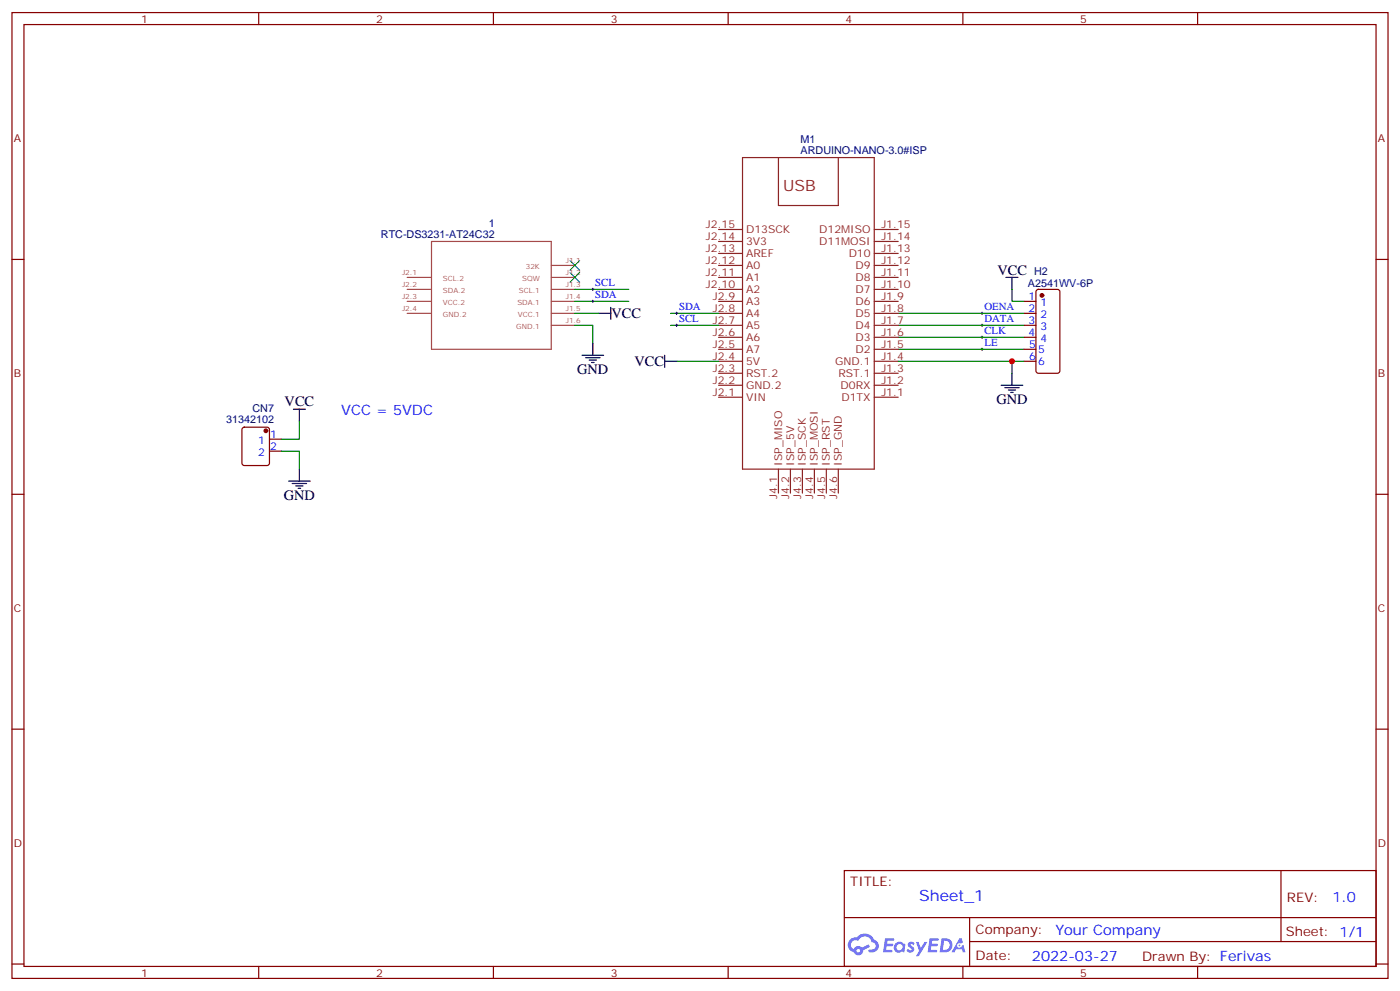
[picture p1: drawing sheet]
<svg xmlns="http://www.w3.org/2000/svg" width="412mm" height="292mm" viewBox="0 0 412 292" stroke-linecap="round" stroke-linejoin="round" font-family="sans-serif">
<g fill="none" stroke="#870000" stroke-width=".35">
<path d="M3.5 3.7h405.4v284.3h-405.4zM7.1 7.2h398.2v277.3h-398.2zM76.2 3.7v3.5M145.3 3.7v3.5M214.5 3.7v3.5M283.6 3.7v3.5M352.8 3.7v3.5M3.5 76.4h3.6M405.3 76.4h3.6M3.5 145.5h3.6M405.3 145.5h3.6M3.5 214.7h3.6"/>
<path d="M405.3 214.7h3.6M248.7 256.3h156.6v28.2h-156.6zM377.3 256.3v20.9M248.7 270.1h156.5M285.6 277.2h119.6M285.6 270.1v14.2M3.5 283.8h3.6M76.2 284.5v3.5M145.3 284.5v3.5M214.5 284.5v3.5M283.6 284.5v3.5M352.8 284.5v3.5"/>
<path d="M405.3 283.8h3.6"/>
</g>
<g fill="#5487ff">
<path d="M267.7 277.5a1.22 1.22 0 0 1 1.7 .2l-.4 .6a.47 .47 0 0 0-.3-.4 .47 .47 0 0 0-.5 .2l.1 .2a1.14 1.14 0 0 1 .8 1.8 1.14 1.14 0 0 1-1.9 0l-.2-.2 .5-.6 .7 .5a.29 .29 0 0 0 .3-.3 .29 .29 0 0 0-.2-.3 1.04 1.04 0 0 1-.6-1.7z"/>
<path d="M260.7 276.2h2.4l.3 .2-.2 .5-1.8 .1-.1 .8h1.5l.3 .4-.3 .4h-1.6l-.2 1.1h1.7l.2 .3-.2 .3-2.6 .1z"/>
<path d="M273.8 276.2h2.4l.3 .2-.1 .5-1.8 .1-.2 .8h1.6l.3 .4-.4 .4-1.6-.1-.1 1.1 1.7 .1 .2 .3-.2 .3-2.6 .1z"/>
<path d="M282.6 276.2h.7l.3 1.3-.6 .3a.69 .69 0 0 0-1 .3 .69 .69 0 0 0 .4 .9 .69 .69 0 0 0 .9-.6l.5-.2 .6 2.2h-.8l-.2-.9h-1.8l-.5 .9h-.8z"/>
<path d="M269.8 277.3h.8l.6 1.8 1.1-1.8h.9l-2.6 4.2h-.8l.9-1.5z"/>
<path d="M277.4 276.2l-.6 4.2h1.3a2.11 2.11 0 0 0 2.5-2.1 2.11 2.11 0 0 0-2.5-2.1zM278.1 277a1.39 1.39 0 0 1 1.7 1.4 1.39 1.39 0 0 1-1.8 1.2h-.3z"/>
<path d="M263.7 277.8a1.54 1.54 0 0 0-.1 2.2 1.54 1.54 0 0 0 2.2 .1l.6 .3 .3-2.3-.2-.3h-.4a1.49 1.49 0 0 0-2.4 0zM264 278.8a.94 .94 0 0 1 1.8 0 .94 .94 0 0 1-1.8 0z"/>
<path d="M250.4 276.6a2.18 2.18 0 0 0 1.1 3.7 1.44 1.44 0 0 0 1.6 .9 1.44 1.44 0 0 0 1.2-1.4l2-1.1-.5-.7-1.9 1a1.47 1.47 0 0 0-2.4 .4 1.39 1.39 0 0 1-.7-1.9 1.39 1.39 0 0 1 2-.5 2.12 2.12 0 0 1 2.2-1.3 2.12 2.12 0 0 1 1.9 1.7 1.14 1.14 0 0 1 1.1 1.4 1.14 1.14 0 0 1-1.7 .7 .43 .43 0 0 0-.5 .4 .43 .43 0 0 0 .4 .5 1.98 1.98 0 0 0 2.5-1.2 1.98 1.98 0 0 0-1.2-2.6 3.1 3.1 0 0 0-5.3-.6l-.9 .1zM252.3 279.9a.55 .55 0 0 1 1.1 0 .55 .55 0 0 1-1.1 0z"/>
<circle cx="282.6" cy="278.3" r=".26"/>
</g>
<g fill="none" stroke="#000" stroke-width=".29">
<path d="M174.3 85.2h.7M174.3 88.7h.7M174.6 84.8v.7M174.6 88.4v.7M199 95.8h.7M199 92.3h.7M199.3 91.9v.7M199.3 95.4v.7M288.9 99.3h.7M288.9 95.8h.7M288.9 92.3h.7M289.3 91.9v.7"/>
<path d="M289.3 95.4v.7M289.3 99v.7M288.9 102.8h.7M289.3 102.5v.7"/>
</g>
<g fill="none" stroke="#008700" stroke-width=".35">
<path d="M169.3 88.7h15.9M169.3 95.8h5.3v5.3M169.3 92.3h7.1M169.3 85.2h15.9M197.6 92.3h14.1M197.6 95.8h14.1M264.6 95.8h37M264.6 99.3h37M264.6 92.3h37M298.1 85.2v3.5h3.5M199.3 106.4h12.4M264.6 102.8h37"/>
<path d="M264.6 106.4h33.5M301.6 106.4h-3.5v3.5M82.9 132.8h5.3v5.3M88.2 124v5.3h-5.3"/>
</g>
<g fill="none" stroke="#000" stroke-width=".35">
<path d="M176.4 92.3h3.5M179.9 90.5v3.5M296.3 81.7h3.6M298.1 81.7v3.5M171.4 104.6h6.4M172.5 105.3h4.2M173.6 106h2.1M174.3 106.7h.7M174.6 101.1v3.5M195.8 106.4h3.5M195.8 104.6v3.5M294.9 113.4h6.4"/>
<path d="M296 114.1h4.2M297 114.8h2.2M297.7 115.5h.7M298.1 109.9v3.5M86.4 120.5h3.6M88.2 120.5v3.5M88.2 138.1v3.5M85 141.6h6.4M86.1 142.3h4.2M87.1 143.1h2.2M87.8 143.8h.7"/>
</g>
<path d="M301.6 88.7h3.6M301.6 92.3h3.6M301.6 95.8h3.6M301.6 99.3h3.6M305.4 85.4l.5-.2h5.6l.7 .4v23.6l-.5 .6-5.8 .1-.7-.5v-23.5zM301.6 102.8h3.6M301.6 106.4h3.6M71.5 126l.5-.2h6.7l.5 .2 .2 .5v9.8l-.3 .5-.4 .3h-6.7l-.5-.3-.2-.5v-9.8zM79.4 129.3h3.5M79.4 132.8h3.5" fill="none" stroke="#870000" stroke-width=".35"/>
<g fill="#870000" stroke="#870000" stroke-width=".35">
<circle cx="306.9" cy="87" r=".53"/>
<circle cx="78.3" cy="126.8" r=".53"/>
</g>
<path d="M127.1 71.1h35.3v31.7h-35.3zM162.4 78.1h6.9M119.9 92.3h7M119.9 88.7h7M119.9 85.2h7M119.9 81.7h7M162.4 92.3h6.9M162.4 88.7h6.9M162.4 85.2h6.9M162.4 81.7h6.9M162.4 95.8h6.9" fill="none" stroke="#a64a4a" stroke-width=".35"/>
<path d="M167.9 76.7l2.8 2.9M170.7 76.7l-2.8 2.9M167.9 80.3l2.8 2.8M170.7 80.3l-2.8 2.8" fill="none" stroke="#3c3" stroke-width=".35"/>
<g fill="none" stroke="#8c2424" stroke-width=".35">
<path d="M218.7 46.4h38.8v91.7h-38.8zM229.3 46.4v14.1h17.6v-14.1M211.7 78.1h7M211.7 74.6h7M211.7 71.1h7M211.7 67.6h7M257.5 78.1h7.1M257.5 74.6h7.1M257.5 71.1h7.1M257.5 67.6h7.1M211.7 99.3h7M211.7 95.8h7"/>
<path d="M211.7 92.3h7M211.7 88.7h7M211.7 85.2h7M211.7 81.7h7M257.5 99.3h7.1M257.5 95.8h7.1M257.5 92.3h7.1M257.5 88.7h7.1M257.5 85.2h7.1M257.5 81.7h7.1M211.7 116.9h7M211.7 113.4h7"/>
<path d="M211.7 109.9h7M211.7 106.4h7M211.7 102.8h7M257.5 116.9h7.1M257.5 113.4h7.1M257.5 109.9h7.1M257.5 106.4h7.1M257.5 102.8h7.1M229.3 138.1v7.1M232.8 138.1v7.1M236.4 138.1v7.1M239.9 138.1v7.1"/>
<path d="M243.4 138.1v7.1M246.9 138.1v7.1"/>
</g>
<circle cx="298.1" cy="106.4" r=".88" fill="#c00"/>
<text font-size="4.6" fill="#8d2323" x="230.7" y="56.3">USB</text>
<text font-size="4.6" fill="#00f" x="270.8" y="265.3">Sheet_1</text>
<g font-size="4.2">
<text x="293.9" y="81">VCC</text>
<text x="180.1" y="93.7">VCC</text>
<text x="186.9" y="107.8">VCC</text>
<text x="170" y="110.2">GND</text>
<text x="83.8" y="119.4">VCC</text>
<text x="293.5" y="119.1">GND</text>
<text x="83.6" y="147.3">GND</text>
</g>
<g font-size="4.2" fill="#00f">
<text x="100.5" y="122.2">VCC = 5VDC</text>
<text x="392.5" y="265.6">1.0</text>
<text x="310.9" y="275.1">Your Company</text>
<text x="304" y="282.9">2022-03-27</text>
</g>
<g font-size="3.9" fill="#800">
<text x="250.5" y="260.9">TITLE:</text>
<text x="379.1" y="265.6">REV:</text>
<text x="287.4" y="275.1">Company:</text>
<text x="378.7" y="275.7">Sheet: 1/1</text>
<text x="287.4" y="282.8">Date:</text>
<text x="336.4" y="282.8">Drawn By: Ferivas</text>
</g>
<g font-size="3.2" fill="#800">
<text x="41.6" y="6.7">1</text>
<text x="110.8" y="6.7">2</text>
<text x="179.9" y="6.7">3</text>
<text x="249.1" y="6.7">4</text>
<text x="318.2" y="6.7">5</text>
<text x="4.1" y="41.8">A</text>
<text x="405.9" y="41.8">A</text>
<text x="4.1" y="110.9">B</text>
<text x="405.9" y="110.9">B</text>
<text x="4.1" y="180.1">C</text>
<text x="405.9" y="180.1">C</text>
<text x="4.1" y="249.2">D</text>
<text x="405.9" y="249.2">D</text>
<text x="41.6" y="287.5">1</text>
<text x="110.8" y="287.5">2</text>
<text x="179.9" y="287.5">3</text>
<text x="249.1" y="287.5">4</text>
<text x="318.2" y="287.5">5</text>
</g>
<g font-size="3.2" fill="#000080">
<text x="235.8" y="45.3">ARDUINO-NANO-3.0#ISP</text>
<text x="235.8" y="42.2">M1</text>
<text x="112.2" y="70">RTC-DS3231-AT24C32</text>
<text x="144" y="66.9">1</text>
<text x="304.6" y="81">H2</text>
<text x="302.8" y="84.6">A2541WV-6P</text>
<text x="66.6" y="124.6">31342102</text>
<text x="74.4" y="121.4">CN7</text>
</g>
<g font-size="3.2" fill="#8d2323">
<text x="208" y="70.7">J2.14</text>
<text x="208" y="67.2">J2.15</text>
<text x="219.8" y="68.6">D13SCK</text>
<text x="241.3" y="68.6">D12MISO</text>
<text x="259.6" y="70.7">J1.14</text>
<text x="259.6" y="67.2">J1.15</text>
<text x="208" y="77.8">J2.12</text>
<text x="208" y="74.3">J2.13</text>
<text x="219.8" y="75.7">AREF</text>
<text x="219.8" y="72.1">3V3</text>
<text x="241.3" y="72.1">D11MOSI</text>
<text x="250" y="75.7">D10</text>
<text x="259.6" y="77.8">J1.12</text>
<text x="259.6" y="74.3">J1.13</text>
<text x="208" y="81.3">J2.11</text>
<text x="219.8" y="82.7">A1</text>
<text x="219.8" y="79.2">A0</text>
<text x="252" y="82.7">D8</text>
<text x="252" y="79.2">D9</text>
<text x="259.6" y="81.3">J1.11</text>
<text x="208" y="84.8">J2.10</text>
<text x="210" y="88.4">J2.9</text>
<text x="219.8" y="89.8">A3</text>
<text x="219.8" y="86.3">A2</text>
<text x="252" y="89.8">D6</text>
<text x="252" y="86.3">D7</text>
<text x="259.6" y="88.4">J1.9</text>
<text x="259.6" y="84.8">J1.10</text>
<text x="210" y="95.4">J2.7</text>
<text x="210" y="91.9">J2.8</text>
<text x="219.8" y="93.3">A4</text>
<text x="252" y="93.3">D5</text>
<text x="259.6" y="95.4">J1.7</text>
<text x="259.6" y="91.9">J1.8</text>
<text x="210" y="99">J2.6</text>
<text x="219.8" y="100.4">A6</text>
<text x="219.8" y="96.8">A5</text>
<text x="252" y="100.4">D3</text>
<text x="252" y="96.8">D4</text>
<text x="259.6" y="99">J1.6</text>
<text x="210" y="106">J2.4</text>
<text x="210" y="102.5">J2.5</text>
<text x="219.8" y="107.4">5V</text>
<text x="219.8" y="103.9">A7</text>
<text x="246" y="107.4">GND.1</text>
<text x="252" y="103.9">D2</text>
<text x="259.6" y="106">J1.4</text>
<text x="259.6" y="102.5">J1.5</text>
<text x="210" y="113.1">J2.2</text>
<text x="210" y="109.5">J2.3</text>
<text x="219.8" y="110.9">RST.2</text>
<text x="247" y="110.9">RST.1</text>
<text x="259.6" y="113.1">J1.2</text>
<text x="259.6" y="109.5">J1.3</text>
<text x="210" y="116.6">J2.1</text>
<text x="219.8" y="118">VIN</text>
<text x="219.8" y="114.5">GND.2</text>
<text x="247.6" y="114.5">D0RX</text>
<text x="247.9" y="118">D1TX</text>
<text x="259.6" y="116.6">J1.1</text>
<text x="230.4" y="137.1" transform="rotate(-90 230.4 137.1)">ISP_MISO</text>
<text x="233.9" y="137.1" transform="rotate(-90 233.9 137.1)">ISP_5V</text>
<text x="237.4" y="137.1" transform="rotate(-90 237.4 137.1)">ISP_SCK</text>
<text x="240.9" y="137.1" transform="rotate(-90 240.9 137.1)">ISP_MOSI</text>
<text x="244.5" y="137.1" transform="rotate(-90 244.5 137.1)">ISP_RST</text>
<text x="248" y="137.1" transform="rotate(-90 248 137.1)">ISP_GND</text>
<text x="229" y="146.9" transform="rotate(-90 229 146.9)">J4.1</text>
<text x="232.5" y="146.9" transform="rotate(-90 232.5 146.9)">J4.2</text>
<text x="236" y="146.9" transform="rotate(-90 236 146.9)">J4.3</text>
<text x="239.5" y="146.9" transform="rotate(-90 239.5 146.9)">J4.4</text>
<text x="243.1" y="146.9" transform="rotate(-90 243.1 146.9)">J4.5</text>
<text x="246.6" y="146.9" transform="rotate(-90 246.6 146.9)">J4.6</text>
</g>
<g font-size="3.2" fill="#00f">
<text x="175.3" y="84.3">SCL</text>
<text x="175.3" y="87.8">SDA</text>
<text x="303" y="88.4">1</text>
<text x="200" y="94.9">SCL</text>
<text x="200" y="91.4">SDA</text>
<text x="290" y="94.9">DATA</text>
<text x="290" y="91.4">OENA</text>
<text x="303" y="91.9">2</text>
<text x="303" y="95.4">3</text>
<text x="306.5" y="90.1">1</text>
<text x="306.5" y="93.7">2</text>
<text x="290" y="102">LE</text>
<text x="290" y="98.4">CLK</text>
<text x="303" y="99">4</text>
<text x="306.5" y="97.2">3</text>
<text x="306.5" y="100.7">4</text>
<text x="303.1" y="102.5">5</text>
<text x="303.1" y="106">6</text>
<text x="305.9" y="103.9">5</text>
<text x="305.9" y="107.4">6</text>
<text x="76.1" y="130.7">1</text>
<text x="79.6" y="128.9">1</text>
<text x="76.1" y="134.2">2</text>
<text x="79.6" y="132.5">2</text>
</g>
<g font-size="2.1" fill="#a54b4b">
<text x="166.7" y="77.4">J1.1</text>
<text x="118.4" y="81">J2.1</text>
<text x="130.5" y="82.7">SCL.2</text>
<text x="153.8" y="82.7">SQW</text>
<text x="154.9" y="79.2">32K</text>
<text x="166.7" y="81">J1.2</text>
<text x="118.4" y="88">J2.3</text>
<text x="118.4" y="84.5">J2.2</text>
<text x="130.5" y="89.8">VCC.2</text>
<text x="130.5" y="86.2">SDA.2</text>
<text x="152.4" y="89.8">SDA.1</text>
<text x="152.8" y="86.2">SCL.1</text>
<text x="166.7" y="88">J1.4</text>
<text x="166.7" y="84.5">J1.3</text>
<text x="118.4" y="91.6">J2.4</text>
<text x="130.5" y="93.3">GND.2</text>
<text x="152.5" y="93.3">VCC.1</text>
<text x="166.7" y="91.6">J1.5</text>
<text x="166.7" y="95.1">J1.6</text>
<text x="152.1" y="96.8">GND.1</text>
</g>
</svg>
